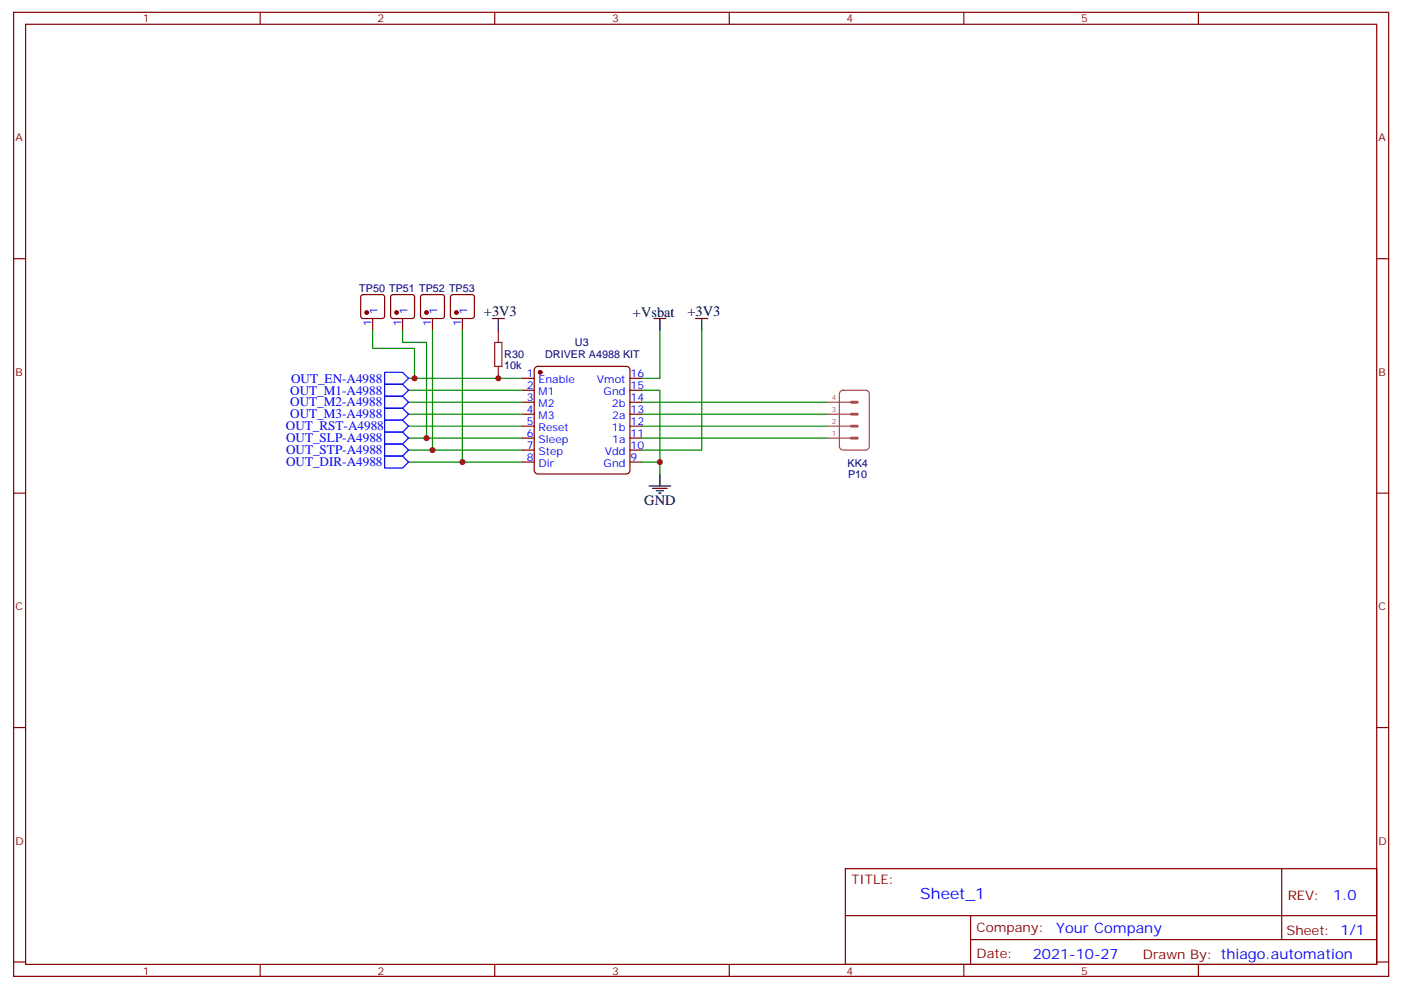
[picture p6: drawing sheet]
<svg xmlns="http://www.w3.org/2000/svg" width="413mm" height="292mm" viewBox="0 0 413 292" stroke-linecap="round" stroke-linejoin="round" font-family="sans-serif">
<g fill="none" stroke="#870000" stroke-width=".35">
<path d="M4 3.6h405.4v284.4h-405.4zM7.5 7.2h398.3v277.2h-398.3zM76.7 3.6v3.6M145.8 3.6v3.6M215 3.6v3.6M284.1 3.6v3.6M353.3 3.6v3.6M4 76.3h3.5M405.8 76.3h3.6M106.6 87.1l.4-.2h5.7l.5 .2 .2 .5v5.6l-.3 .5-.4 .2h-5.7l-.5-.2-.2-.5v-5.6zM109.9 93.9v3.6M115.4 87.1l.5-.2h5.6l.5 .2 .2 .5v5.6l-.2 .5-.5 .2h-5.6l-.5-.2-.3-.5v-5.6z"/>
<path d="M118.7 93.9v3.6M124.2 87.1l.5-.2h5.6l.5 .2 .2 .5v5.6l-.2 .5-.5 .2h-5.6l-.5-.2-.2-.5v-5.6zM127.5 93.9v3.6M133 87.1l.5-.2h5.6l.5 .2 .2 .5v5.6l-.2 .5-.5 .2h-5.6l-.5-.2-.2-.5v-5.6zM136.3 93.9v3.6M154 111.6h3.5M154 115.1h3.5M154 118.6h3.5M157.7 108.5l.8-.4h26.1l.9 .4 .2 .6v29.6l-.5 .9-.6 .2h-26.1l-.8-.5-.2-.6v-29.6zM185.7 111.6h3.5M185.7 115.1h3.5M185.7 118.6h3.5"/>
<path d="M154 122.2h3.5M154 125.7h3.5M154 129.2h3.5M154 132.8h3.5M154 136.3h3.5M185.7 122.2h3.5M185.7 125.7h3.5M185.7 129.2h3.5M185.7 132.8h3.5M185.7 136.3h3.5M4 145.5h3.5M405.8 145.5h3.6"/>
<path d="M4 214.6h3.5M405.8 214.6h3.6M249.2 256.2h156.6v28.2h-156.6zM377.8 256.2v20.9M249.2 270.1h156.5M286.1 277.1h119.6M286.1 270.1v14.1M4 283.7h3.5M76.7 284.4v3.6M145.8 284.4v3.6M215 284.4v3.6M284.1 284.4v3.6"/>
<path d="M353.3 284.4v3.6M405.8 283.7h3.6"/>
</g>
<g fill="none" stroke="#008700" stroke-width=".35">
<path d="M109.9 97.5v5.3h12.3v8.8M118.7 97.5v3.5h7v28.2M127.5 97.5v35.3M136.3 97.5v38.8M194.5 97.5v14.1h-5.3M206.9 97.5v35.3h-17.7M120.4 111.6h33.6M120.4 118.6h33.6M120.4 115.1h33.6M189.2 115.1h5.3v24.7M189.2 118.6h54.7M120.4 136.3h33.6"/>
<path d="M120.4 125.7h33.6M120.4 129.2h33.6M120.4 132.8h33.6M120.4 122.2h33.6M189.2 136.3h5.3M189.2 125.7h54.7M189.2 129.2h54.7M189.2 122.2h54.7"/>
</g>
<path d="M145.1 93.9h3.6M146.9 93.9v3.6M192.8 93.9h3.5M194.5 93.9v3.6M205.1 93.9h3.5M206.9 93.9v3.6M194.5 139.8v3.5M191.3 143.3h6.4M192.4 144h4.2M193.5 144.7h2.1M194.2 145.5h.7" fill="none" stroke="#000" stroke-width=".35"/>
<path d="M146.9 97.5v3.5M145.8 101h2.2v7.1h-2.2zM146.9 108.1v3.5" fill="none" stroke="#8c2424" stroke-width=".35"/>
<g fill="#870000" stroke="#870000" stroke-width=".35">
<circle cx="159.2" cy="109.8" r=".53"/>
<circle cx="108.1" cy="92.2" r=".53"/>
<circle cx="116.9" cy="92.2" r=".53"/>
<circle cx="125.7" cy="92.2" r=".53"/>
<circle cx="134.5" cy="92.2" r=".53"/>
</g>
<path d="M243.9 118.6h7M247.7 115.5l.8-.4h6.7l.6 .2 .4 .5 .1 15.9-.3 .6-.5 .4-7 .1-.6-.3-.4-.5-.1-15.8zM243.9 122.2h7M243.9 125.7h7M243.9 129.2h7" fill="none" stroke="#a64a4a" stroke-width=".35"/>
<path d="M251 118.6h1.7M251 129.2h1.7M251 125.7h1.7M251 122.2h1.7" fill="none" stroke="#a64a4a" stroke-width=".85"/>
<path d="M113.4 116.9h5.3l1.7 1.7-1.7 1.8h-5.3zM113.4 113.3h5.3l1.7 1.8-1.7 1.8h-5.3zM113.4 109.8h5.3l1.7 1.8-1.7 1.7h-5.3zM113.4 134.5h5.3l1.7 1.8-1.7 1.7h-5.3zM113.4 131h5.3l1.7 1.8-1.7 1.7h-5.3zM113.4 127.5h5.3l1.7 1.7-1.7 1.8h-5.3zM113.4 123.9h5.3l1.7 1.8-1.7 1.8h-5.3zM113.4 120.4h5.3l1.7 1.8-1.7 1.7h-5.3z" fill="none" stroke="#00f" stroke-width=".35"/>
<g fill="#c00">
<circle cx="194.5" cy="136.3" r=".88"/>
<circle cx="146.9" cy="111.6" r=".88"/>
<circle cx="122.2" cy="111.6" r=".88"/>
<circle cx="125.7" cy="129.2" r=".88"/>
<circle cx="127.5" cy="132.8" r=".88"/>
<circle cx="136.3" cy="136.3" r=".88"/>
</g>
<text font-size="4.6" fill="#00f" x="271.3" y="265.3">Sheet_1</text>
<g font-size="4.2">
<text x="142.7" y="93.2">+3V3</text>
<text x="186.6" y="93.6">+Vsbat</text>
<text x="202.6" y="93.2">+3V3</text>
<text x="189.9" y="149">GND</text>
</g>
<g font-size="4.2" fill="#00f">
<text x="393" y="265.5">1.0</text>
<text x="311.4" y="275">Your Company</text>
<text x="304.5" y="282.9">2021-10-27</text>
</g>
<g font-size="3.9" fill="#00f">
<text x="85.8" y="112.8">OUT_EN-A4988</text>
<text x="85.6" y="119.9">OUT_M2-A4988</text>
<text x="85.6" y="116.4">OUT_M1-A4988</text>
<text x="85.6" y="123.4">OUT_M3-A4988</text>
<text x="84.3" y="126.9">OUT_RST-A4988</text>
<text x="84.3" y="130.5">OUT_SLP-A4988</text>
<text x="84.3" y="137.5">OUT_DIR-A4988</text>
<text x="84.3" y="134">OUT_STP-A4988</text>
</g>
<g font-size="3.9" fill="#800">
<text x="251" y="260.8">TITLE:</text>
<text x="379.6" y="265.5">REV:</text>
<text x="287.9" y="275">Company:</text>
<text x="379.2" y="275.6">Sheet: 1/1</text>
<text x="287.9" y="282.7">Date:</text>
<text x="336.9" y="282.8">Drawn By: thiago.automation</text>
</g>
<g font-size="3.2" fill="#800">
<text x="42.1" y="6.6">1</text>
<text x="111.3" y="6.6">2</text>
<text x="180.4" y="6.6">3</text>
<text x="249.6" y="6.6">4</text>
<text x="318.7" y="6.6">5</text>
<text x="4.6" y="41.7">A</text>
<text x="406.4" y="41.7">A</text>
<text x="4.6" y="110.9">B</text>
<text x="406.4" y="110.9">B</text>
<text x="4.6" y="180">C</text>
<text x="406.4" y="180">C</text>
<text x="4.6" y="249.2">D</text>
<text x="406.4" y="249.2">D</text>
<text x="42.1" y="287.4">1</text>
<text x="111.3" y="287.4">2</text>
<text x="180.4" y="287.4">3</text>
<text x="249.6" y="287.4">4</text>
<text x="318.7" y="287.4">5</text>
</g>
<g font-size="3.2" fill="#000080">
<text x="105.9" y="86.1">TP50 TP51 TP52 TP53</text>
<text x="148.7" y="105.6">R30</text>
<text x="160.7" y="105.7">DRIVER A4988 KIT</text>
<text x="169.5" y="102.1">U3</text>
<text x="148.7" y="108.8">10k</text>
<text x="249.8" y="137.6">KK4</text>
<text x="250" y="141.1">P10</text>
</g>
<g font-size="3.2" fill="#00f">
<text x="111.3" y="92.6" transform="rotate(-90 111.3 92.6)">1</text>
<text x="120.1" y="92.6" transform="rotate(-90 120.1 92.6)">1</text>
<text x="128.9" y="92.6" transform="rotate(-90 128.9 92.6)">1</text>
<text x="137.7" y="92.6" transform="rotate(-90 137.7 92.6)">1</text>
<text x="109.5" y="96.1" transform="rotate(-90 109.5 96.1)">1</text>
<text x="118.3" y="96.1" transform="rotate(-90 118.3 96.1)">1</text>
<text x="127.1" y="96.1" transform="rotate(-90 127.1 96.1)">1</text>
<text x="136" y="96.1" transform="rotate(-90 136 96.1)">1</text>
<text x="155.3" y="111.2">1</text>
<text x="158.8" y="113">Enable</text>
<text x="176" y="113">Vmot</text>
<text x="185.9" y="111.2">16</text>
<text x="155.3" y="114.8">2</text>
<text x="155.3" y="118.3">3</text>
<text x="158.8" y="116.5">M1</text>
<text x="178" y="116.5">Gnd</text>
<text x="185.9" y="118.3">14</text>
<text x="185.9" y="114.8">15</text>
<text x="155.3" y="121.8">4</text>
<text x="155.3" y="125.3">5</text>
<text x="158.8" y="120.1">M2</text>
<text x="158.8" y="123.6">M3</text>
<text x="180.4" y="120.1">2b</text>
<text x="180.5" y="123.6">2a</text>
<text x="185.9" y="125.3">12</text>
<text x="185.9" y="121.8">13</text>
<text x="155.3" y="128.9">6</text>
<text x="158.8" y="127.1">Reset</text>
<text x="158.8" y="130.6">Sleep</text>
<text x="180.4" y="127.1">1b</text>
<text x="180.5" y="130.6">1a</text>
<text x="185.9" y="128.9">11</text>
<text x="155.3" y="132.4">7</text>
<text x="155.3" y="135.9">8</text>
<text x="158.8" y="134.2">Step</text>
<text x="158.8" y="137.7">Dir</text>
<text x="178" y="137.7">Gnd</text>
<text x="178.3" y="134.2">Vdd</text>
<text x="185.9" y="135.9">9</text>
<text x="185.9" y="132.4">10</text>
</g>
<g font-size="2.1" fill="#a54b4b">
<text x="245.2" y="117.9">4</text>
<text x="245.2" y="121.5">3</text>
<text x="245.2" y="125">2</text>
<text x="245.2" y="128.5">1</text>
</g>
</svg>
